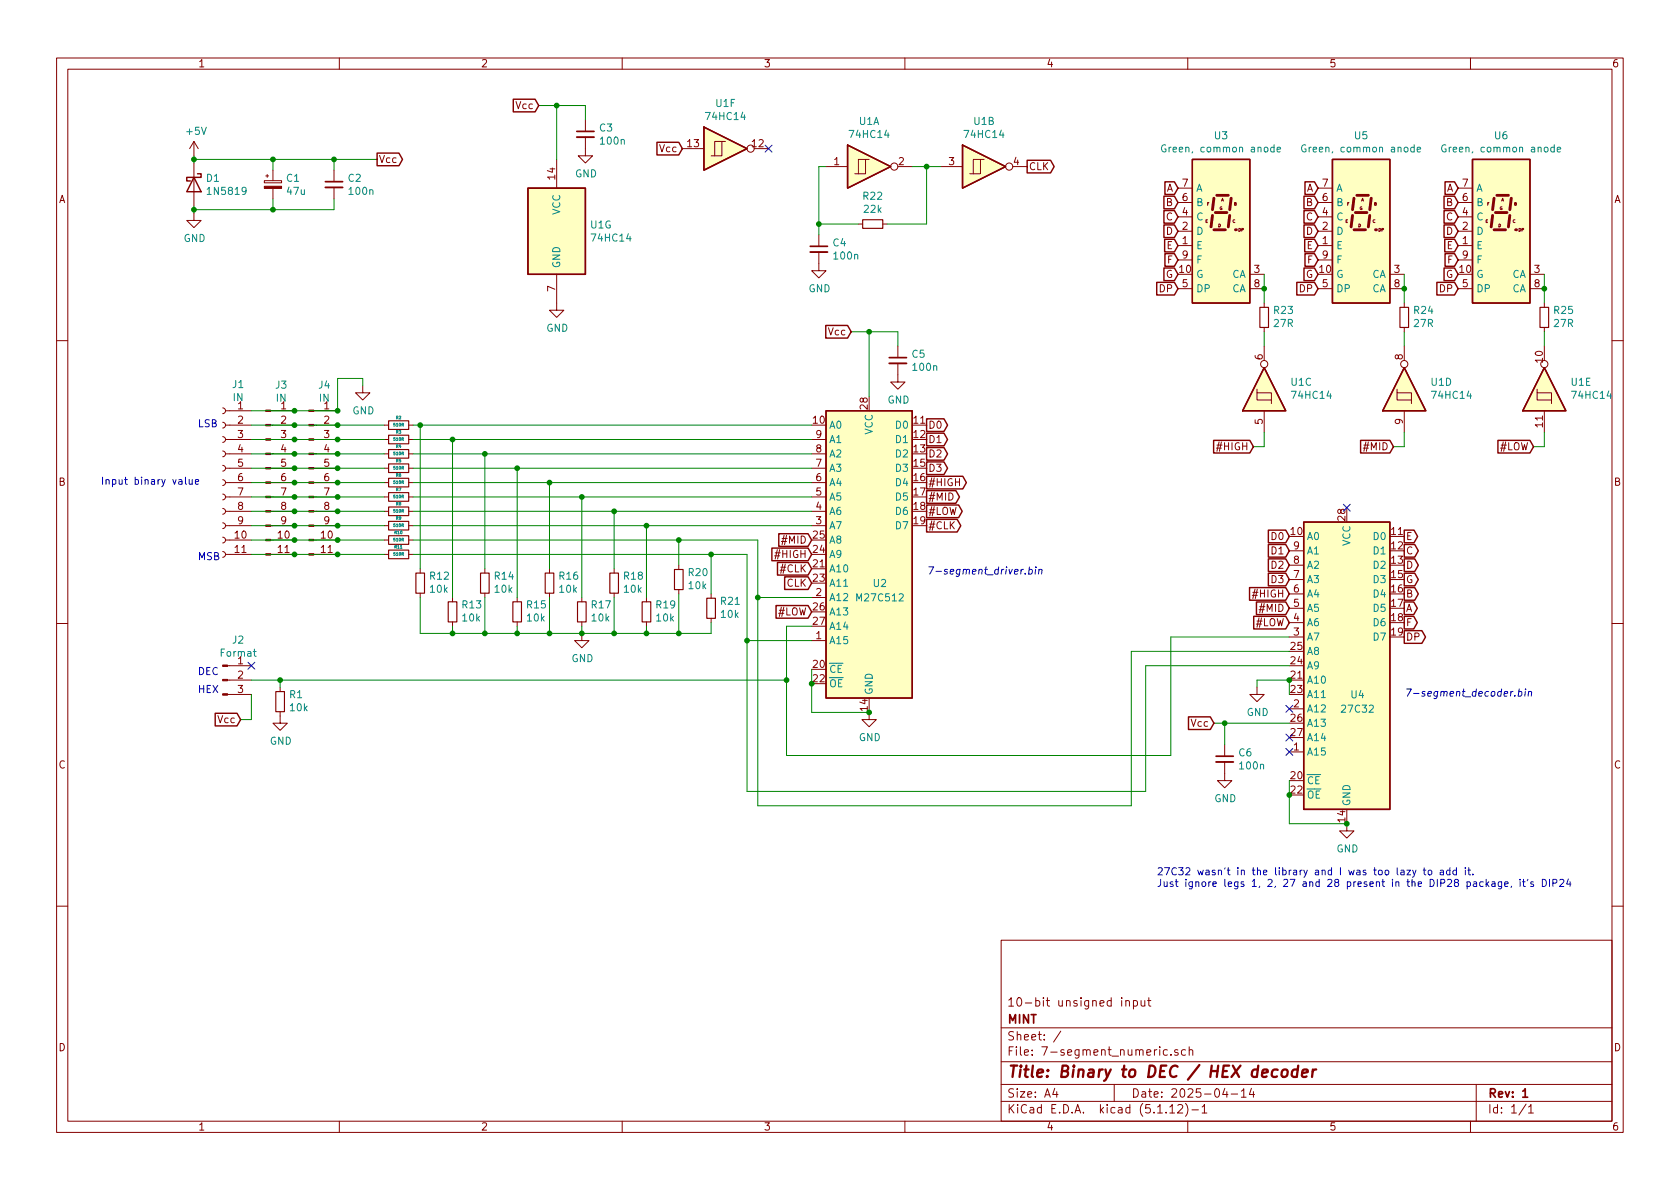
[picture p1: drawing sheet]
EESchema Schematic File Version 4
EELAYER 30 0
EELAYER END
$Descr A4 11693 8268
encoding utf-8
Sheet 1 1
Title "Binary to DEC / HEX decoder"
Date "2025-04-14"
Rev "1"
Comp "MINT"
Comment1 "10-bit unsigned input"
Comment2 ""
Comment3 ""
Comment4 ""
$EndDescr
$Comp
L power:+5V #PWR01
U 1 1
P 1350 1075
F 0 "#PWR01" H 1350 925 50  0001 C CNN
F 1 "+5V" H 1365 1248 50  0000 C CNN
F 2 "" H 1350 1075 50  0001 C CNN
F 3 "" H 1350 1075 50  0001 C CNN
	1    1350 1075
	1    0    0    -1  
$EndComp
$Comp
L power:GND #PWR02
U 1 1
P 1350 1475
F 0 "#PWR02" H 1350 1225 50  0001 C CNN
F 1 "GND" H 1355 1302 50  0000 C CNN
F 2 "" H 1350 1475 50  0001 C CNN
F 3 "" H 1350 1475 50  0001 C CNN
	1    1350 1475
	1    0    0    -1  
$EndComp
$Comp
L Diode:1N5819 D1
U 1 1
P 1350 1275
F 0 "D1" V 1304 1355 50  0000 L CNN
F 1 "1N5819" V 1395 1355 50  0000 L CNN
F 2 "Diode_THT:D_DO-41_SOD81_P10.16mm_Horizontal" H 1350 1100 50  0001 C CNN
F 3 "http://www.vishay.com/docs/88525/1n5817.pdf" H 1350 1275 50  0001 C CNN
	1    1350 1275
	0    1    1    0   
$EndComp
Wire Wire Line
	1350 1075 1350 1100
Wire Wire Line
	1350 1425 1350 1450
$Comp
L Device:CP_Small C1
U 1 1
P 1900 1275
F 0 "C1" H 1988 1321 50  0000 L CNN
F 1 "47u" H 1988 1230 50  0000 L CNN
F 2 "" H 1900 1275 50  0001 C CNN
F 3 "~" H 1900 1275 50  0001 C CNN
	1    1900 1275
	1    0    0    -1  
$EndComp
Wire Wire Line
	1350 1100 1900 1100
Wire Wire Line
	1900 1100 1900 1175
Connection ~ 1350 1100
Wire Wire Line
	1350 1100 1350 1125
Wire Wire Line
	1350 1450 1900 1450
Wire Wire Line
	1900 1450 1900 1375
Connection ~ 1350 1450
Wire Wire Line
	1350 1450 1350 1475
$Comp
L Device:C_Small C2
U 1 1
P 2325 1275
F 0 "C2" H 2417 1321 50  0000 L CNN
F 1 "100n" H 2417 1230 50  0000 L CNN
F 2 "" H 2325 1275 50  0001 C CNN
F 3 "~" H 2325 1275 50  0001 C CNN
	1    2325 1275
	1    0    0    -1  
$EndComp
Wire Wire Line
	1900 1100 2325 1100
Wire Wire Line
	2325 1100 2325 1175
Connection ~ 1900 1100
Wire Wire Line
	1900 1450 2325 1450
Wire Wire Line
	2325 1450 2325 1375
Connection ~ 1900 1450
Text GLabel 2625 1100 2    50   Output ~ 0
Vcc
Wire Wire Line
	2625 1100 2325 1100
Connection ~ 2325 1100
$Comp
L 74xx:74HC14 U1
U 1 1
P 6050 1150
F 0 "U1" H 6050 1467 50  0000 C CNN
F 1 "74HC14" H 6050 1376 50  0000 C CNN
F 2 "" H 6050 1150 50  0001 C CNN
F 3 "http://www.ti.com/lit/gpn/sn74HC14" H 6050 1150 50  0001 C CNN
	1    6050 1150
	1    0    0    -1  
$EndComp
$Comp
L 74xx:74HC14 U1
U 2 1
P 6850 1150
F 0 "U1" H 6850 1467 50  0000 C CNN
F 1 "74HC14" H 6850 1376 50  0000 C CNN
F 2 "" H 6850 1150 50  0001 C CNN
F 3 "http://www.ti.com/lit/gpn/sn74HC14" H 6850 1150 50  0001 C CNN
	2    6850 1150
	1    0    0    -1  
$EndComp
$Comp
L 74xx:74HC14 U1
U 3 1
P 8800 2700
F 0 "U1" V 8846 2520 50  0000 R CNN
F 1 "74HC14" V 8755 2520 50  0000 R CNN
F 2 "" H 8800 2700 50  0001 C CNN
F 3 "http://www.ti.com/lit/gpn/sn74HC14" H 8800 2700 50  0001 C CNN
	3    8800 2700
	0    -1   -1   0   
$EndComp
$Comp
L 74xx:74HC14 U1
U 4 1
P 9775 2700
F 0 "U1" V 9821 2520 50  0000 R CNN
F 1 "74HC14" V 9730 2520 50  0000 R CNN
F 2 "" H 9775 2700 50  0001 C CNN
F 3 "http://www.ti.com/lit/gpn/sn74HC14" H 9775 2700 50  0001 C CNN
	4    9775 2700
	0    -1   -1   0   
$EndComp
$Comp
L 74xx:74HC14 U1
U 5 1
P 10750 2700
F 0 "U1" V 10796 2520 50  0000 R CNN
F 1 "74HC14" V 10705 2520 50  0000 R CNN
F 2 "" H 10750 2700 50  0001 C CNN
F 3 "http://www.ti.com/lit/gpn/sn74HC14" H 10750 2700 50  0001 C CNN
	5    10750 2700
	0    -1   -1   0   
$EndComp
$Comp
L 74xx:74HC14 U1
U 6 1
P 5050 1025
F 0 "U1" H 5050 1342 50  0000 C CNN
F 1 "74HC14" H 5050 1251 50  0000 C CNN
F 2 "" H 5050 1025 50  0001 C CNN
F 3 "http://www.ti.com/lit/gpn/sn74HC14" H 5050 1025 50  0001 C CNN
	6    5050 1025
	1    0    0    -1  
$EndComp
$Comp
L 74xx:74HC14 U1
U 7 1
P 3875 1600
F 0 "U1" H 4105 1646 50  0000 L CNN
F 1 "74HC14" H 4105 1555 50  0000 L CNN
F 2 "" H 3875 1600 50  0001 C CNN
F 3 "http://www.ti.com/lit/gpn/sn74HC14" H 3875 1600 50  0001 C CNN
	7    3875 1600
	1    0    0    -1  
$EndComp
Text GLabel 3750 725  0    50   Input ~ 0
Vcc
$Comp
L Device:C_Small C3
U 1 1
P 4075 925
F 0 "C3" H 4167 971 50  0000 L CNN
F 1 "100n" H 4167 880 50  0000 L CNN
F 2 "" H 4075 925 50  0001 C CNN
F 3 "~" H 4075 925 50  0001 C CNN
	1    4075 925 
	1    0    0    -1  
$EndComp
$Comp
L power:GND #PWR05
U 1 1
P 3875 2100
F 0 "#PWR05" H 3875 1850 50  0001 C CNN
F 1 "GND" H 3880 1927 50  0000 C CNN
F 2 "" H 3875 2100 50  0001 C CNN
F 3 "" H 3875 2100 50  0001 C CNN
	1    3875 2100
	1    0    0    -1  
$EndComp
$Comp
L power:GND #PWR07
U 1 1
P 4075 1025
F 0 "#PWR07" H 4075 775 50  0001 C CNN
F 1 "GND" H 4080 852 50  0000 C CNN
F 2 "" H 4075 1025 50  0001 C CNN
F 3 "" H 4075 1025 50  0001 C CNN
	1    4075 1025
	1    0    0    -1  
$EndComp
Wire Wire Line
	3750 725  3875 725 
Wire Wire Line
	4075 725  4075 825 
Wire Wire Line
	3875 1100 3875 725 
Connection ~ 3875 725 
Wire Wire Line
	3875 725  4075 725 
Text GLabel 4750 1025 0    50   Input ~ 0
Vcc
NoConn ~ 5350 1025
$Comp
L Device:R_Small R22
U 1 1
P 6075 1550
F 0 "R22" V 5879 1550 50  0000 C CNN
F 1 "22k" V 5970 1550 50  0000 C CNN
F 2 "" H 6075 1550 50  0001 C CNN
F 3 "~" H 6075 1550 50  0001 C CNN
	1    6075 1550
	0    1    1    0   
$EndComp
$Comp
L Device:C_Small C4
U 1 1
P 5700 1725
F 0 "C4" H 5608 1771 50  0000 R CNN
F 1 "100n" H 5608 1680 50  0000 R CNN
F 2 "" H 5700 1725 50  0001 C CNN
F 3 "~" H 5700 1725 50  0001 C CNN
	1    5700 1725
	-1   0    0    -1  
$EndComp
Wire Wire Line
	5750 1150 5700 1150
Wire Wire Line
	5700 1150 5700 1550
Wire Wire Line
	5700 1550 5975 1550
Connection ~ 5700 1550
Wire Wire Line
	5700 1550 5700 1625
Wire Wire Line
	6175 1550 6450 1550
Wire Wire Line
	6450 1550 6450 1150
Wire Wire Line
	6450 1150 6350 1150
$Comp
L power:GND #PWR08
U 1 1
P 5700 1825
F 0 "#PWR08" H 5700 1575 50  0001 C CNN
F 1 "GND" H 5705 1652 50  0000 C CNN
F 2 "" H 5700 1825 50  0001 C CNN
F 3 "" H 5700 1825 50  0001 C CNN
	1    5700 1825
	1    0    0    -1  
$EndComp
Wire Wire Line
	6450 1150 6550 1150
Connection ~ 6450 1150
Text GLabel 7150 1150 2    50   Output ~ 0
CLK
$Comp
L Display_Character:KCSA02-123 U3
U 1 1
P 8500 1600
F 0 "U3" H 8500 2267 50  0000 C CNN
F 1 "Green, common anode" H 8500 2176 50  0000 C CNN
F 2 "Display_7Segment:KCSC02-123" H 8500 1000 50  0001 C CNN
F 3 "http://www.kingbright.com/attachments/file/psearch/000/00/00/KCSA02-123(Ver.9A).pdf" H 8000 2075 50  0001 L CNN
	1    8500 1600
	1    0    0    -1  
$EndComp
$Comp
L Display_Character:KCSA02-123 U5
U 1 1
P 9475 1600
F 0 "U5" H 9475 2267 50  0000 C CNN
F 1 "Green, common anode" H 9475 2176 50  0000 C CNN
F 2 "Display_7Segment:KCSC02-123" H 9475 1000 50  0001 C CNN
F 3 "http://www.kingbright.com/attachments/file/psearch/000/00/00/KCSA02-123(Ver.9A).pdf" H 8975 2075 50  0001 L CNN
	1    9475 1600
	1    0    0    -1  
$EndComp
$Comp
L Display_Character:KCSA02-123 U6
U 1 1
P 10450 1600
F 0 "U6" H 10450 2267 50  0000 C CNN
F 1 "Green, common anode" H 10450 2176 50  0000 C CNN
F 2 "Display_7Segment:KCSC02-123" H 10450 1000 50  0001 C CNN
F 3 "http://www.kingbright.com/attachments/file/psearch/000/00/00/KCSA02-123(Ver.9A).pdf" H 9950 2075 50  0001 L CNN
	1    10450 1600
	1    0    0    -1  
$EndComp
Text GLabel 8200 1300 0    50   Input ~ 0
A
Text GLabel 8200 1400 0    50   Input ~ 0
B
Text GLabel 8200 1500 0    50   Input ~ 0
C
Text GLabel 8200 1600 0    50   Input ~ 0
D
Text GLabel 8200 1700 0    50   Input ~ 0
E
Text GLabel 8200 1800 0    50   Input ~ 0
F
Text GLabel 8200 1900 0    50   Input ~ 0
G
Text GLabel 8200 2000 0    50   Input ~ 0
DP
Wire Wire Line
	8800 1900 8800 2000
Wire Wire Line
	9775 1900 9775 2000
Wire Wire Line
	10750 1900 10750 2000
Text GLabel 9175 1300 0    50   Input ~ 0
A
Text GLabel 9175 1400 0    50   Input ~ 0
B
Text GLabel 9175 1500 0    50   Input ~ 0
C
Text GLabel 9175 1600 0    50   Input ~ 0
D
Text GLabel 9175 1700 0    50   Input ~ 0
E
Text GLabel 9175 1800 0    50   Input ~ 0
F
Text GLabel 9175 1900 0    50   Input ~ 0
G
Text GLabel 9175 2000 0    50   Input ~ 0
DP
Text GLabel 10150 1300 0    50   Input ~ 0
A
Text GLabel 10150 1400 0    50   Input ~ 0
B
Text GLabel 10150 1500 0    50   Input ~ 0
C
Text GLabel 10150 1600 0    50   Input ~ 0
D
Text GLabel 10150 1700 0    50   Input ~ 0
E
Text GLabel 10150 1800 0    50   Input ~ 0
F
Text GLabel 10150 1900 0    50   Input ~ 0
G
Text GLabel 10150 2000 0    50   Input ~ 0
DP
$Comp
L Device:R_Small R23
U 1 1
P 8800 2200
F 0 "R23" H 8741 2154 50  0000 R CNN
F 1 "27R" H 8741 2245 50  0000 R CNN
F 2 "" H 8800 2200 50  0001 C CNN
F 3 "~" H 8800 2200 50  0001 C CNN
	1    8800 2200
	-1   0    0    1   
$EndComp
$Comp
L Device:R_Small R24
U 1 1
P 9775 2200
F 0 "R24" H 9716 2154 50  0000 R CNN
F 1 "27R" H 9716 2245 50  0000 R CNN
F 2 "" H 9775 2200 50  0001 C CNN
F 3 "~" H 9775 2200 50  0001 C CNN
	1    9775 2200
	-1   0    0    1   
$EndComp
$Comp
L Device:R_Small R25
U 1 1
P 10750 2200
F 0 "R25" H 10691 2154 50  0000 R CNN
F 1 "27R" H 10691 2245 50  0000 R CNN
F 2 "" H 10750 2200 50  0001 C CNN
F 3 "~" H 10750 2200 50  0001 C CNN
	1    10750 2200
	-1   0    0    1   
$EndComp
Wire Wire Line
	8800 2100 8800 2000
Connection ~ 8800 2000
Wire Wire Line
	8800 2300 8800 2400
Wire Wire Line
	9775 2100 9775 2000
Connection ~ 9775 2000
Wire Wire Line
	9775 2300 9775 2400
Wire Wire Line
	10750 2000 10750 2100
Connection ~ 10750 2000
Wire Wire Line
	10750 2300 10750 2400
Text GLabel 8725 3100 0    50   Input ~ 0
#HIGH
Text GLabel 9700 3100 0    50   Input ~ 0
#MID
Text GLabel 10675 3100 0    50   Input ~ 0
#LOW
Wire Wire Line
	8725 3100 8800 3100
Wire Wire Line
	8800 3100 8800 3000
Wire Wire Line
	9700 3100 9775 3100
Wire Wire Line
	9775 3100 9775 3000
Wire Wire Line
	10675 3100 10750 3100
Wire Wire Line
	10750 3100 10750 3000
$Comp
L Memory_EPROM:27C512 U2
U 1 1
P 6050 3850
F 0 "U2" H 6125 3650 50  0000 C CNN
F 1 "M27C512" H 6125 3550 50  0000 C CNN
F 2 "Package_DIP:DIP-28_W15.24mm" H 6050 3850 50  0001 C CNN
F 3 "http://ww1.microchip.com/downloads/en/DeviceDoc/doc0015.pdf" H 6050 3850 50  0001 C CNN
	1    6050 3850
	1    0    0    -1  
$EndComp
$Comp
L power:GND #PWR09
U 1 1
P 6050 4950
F 0 "#PWR09" H 6050 4700 50  0001 C CNN
F 1 "GND" H 6055 4777 50  0000 C CNN
F 2 "" H 6050 4950 50  0001 C CNN
F 3 "" H 6050 4950 50  0001 C CNN
	1    6050 4950
	1    0    0    -1  
$EndComp
Text GLabel 5925 2300 0    50   Input ~ 0
Vcc
$Comp
L Device:C_Small C5
U 1 1
P 6250 2500
F 0 "C5" H 6342 2546 50  0000 L CNN
F 1 "100n" H 6342 2455 50  0000 L CNN
F 2 "" H 6250 2500 50  0001 C CNN
F 3 "~" H 6250 2500 50  0001 C CNN
	1    6250 2500
	1    0    0    -1  
$EndComp
$Comp
L power:GND #PWR010
U 1 1
P 6250 2600
F 0 "#PWR010" H 6250 2350 50  0001 C CNN
F 1 "GND" H 6255 2427 50  0000 C CNN
F 2 "" H 6250 2600 50  0001 C CNN
F 3 "" H 6250 2600 50  0001 C CNN
	1    6250 2600
	1    0    0    -1  
$EndComp
Wire Wire Line
	5925 2300 6050 2300
Wire Wire Line
	6250 2300 6250 2400
Connection ~ 6050 2300
Wire Wire Line
	6050 2300 6250 2300
Wire Wire Line
	6050 2300 6050 2750
Wire Wire Line
	5650 4650 5650 4750
Wire Wire Line
	5650 4750 5650 4950
Wire Wire Line
	5650 4950 6050 4950
Connection ~ 5650 4750
Connection ~ 6050 4950
Text GLabel 5650 4050 0    50   Input ~ 0
CLK
Text GLabel 6450 3650 2    50   Output ~ 0
#CLK
Text GLabel 5650 3950 0    50   Input ~ 0
#CLK
Text GLabel 6450 3350 2    50   Output ~ 0
#HIGH
Text GLabel 6450 3450 2    50   Output ~ 0
#MID
Text GLabel 6450 3550 2    50   Output ~ 0
#LOW
Text GLabel 6450 2950 2    50   Output ~ 0
D0
Text GLabel 6450 3050 2    50   Output ~ 0
D1
Text GLabel 6450 3150 2    50   Output ~ 0
D2
Text GLabel 6450 3250 2    50   Output ~ 0
D3
Text GLabel 5650 3850 0    50   Input ~ 0
#HIGH
Text GLabel 5650 3750 0    50   Input ~ 0
#MID
Text GLabel 5650 4250 0    50   Input ~ 0
#LOW
$Comp
L Connector:Conn_01x11_Female J1
U 1 1
P 1550 3350
F 0 "J1" H 1442 4035 50  0000 C CNN
F 1 "IN" H 1442 3944 50  0000 C CNN
F 2 "" H 1550 3350 50  0001 C CNN
F 3 "~" H 1550 3350 50  0001 C CNN
	1    1550 3350
	-1   0    0    -1  
$EndComp
$Comp
L Connector:Conn_01x11_Male J3
U 1 1
P 1850 3350
F 0 "J3" H 1958 4031 50  0000 C CNN
F 1 "IN" H 1958 3940 50  0000 C CNN
F 2 "" H 1850 3350 50  0001 C CNN
F 3 "~" H 1850 3350 50  0001 C CNN
	1    1850 3350
	1    0    0    -1  
$EndComp
$Comp
L Connector:Conn_01x11_Male J4
U 1 1
P 2150 3350
F 0 "J4" H 2258 4031 50  0000 C CNN
F 1 "IN" H 2258 3940 50  0000 C CNN
F 2 "" H 2150 3350 50  0001 C CNN
F 3 "~" H 2150 3350 50  0001 C CNN
	1    2150 3350
	1    0    0    -1  
$EndComp
Wire Wire Line
	1750 2850 2050 2850
Connection ~ 2050 2850
Wire Wire Line
	2050 2850 2350 2850
Wire Wire Line
	2350 2950 2050 2950
Connection ~ 2050 2950
Wire Wire Line
	2050 2950 1750 2950
Wire Wire Line
	1750 3050 2050 3050
Connection ~ 2050 3050
Wire Wire Line
	2050 3050 2350 3050
Wire Wire Line
	2350 3150 2050 3150
Connection ~ 2050 3150
Wire Wire Line
	2050 3150 1750 3150
Wire Wire Line
	1750 3250 2050 3250
Connection ~ 2050 3250
Wire Wire Line
	2050 3250 2350 3250
Wire Wire Line
	1750 3350 2050 3350
Connection ~ 2050 3350
Wire Wire Line
	2050 3350 2350 3350
Wire Wire Line
	1750 3450 2050 3450
Connection ~ 2050 3450
Wire Wire Line
	2050 3450 2350 3450
Wire Wire Line
	1750 3550 2050 3550
Connection ~ 2050 3550
Wire Wire Line
	2050 3550 2350 3550
Wire Wire Line
	1750 3650 2050 3650
Connection ~ 2050 3650
Wire Wire Line
	2050 3650 2350 3650
Wire Wire Line
	2350 3750 2050 3750
Connection ~ 2050 3750
Wire Wire Line
	2050 3750 1750 3750
Wire Wire Line
	1750 3850 2050 3850
Connection ~ 2050 3850
Wire Wire Line
	2050 3850 2350 3850
$Comp
L power:GND #PWR04
U 1 1
P 2525 2675
F 0 "#PWR04" H 2525 2425 50  0001 C CNN
F 1 "GND" H 2530 2502 50  0000 C CNN
F 2 "" H 2525 2675 50  0001 C CNN
F 3 "" H 2525 2675 50  0001 C CNN
	1    2525 2675
	1    0    0    -1  
$EndComp
Wire Wire Line
	2350 2850 2350 2625
Wire Wire Line
	2350 2625 2525 2625
Wire Wire Line
	2525 2625 2525 2675
Connection ~ 2350 2850
Wire Wire Line
	5275 3750 5275 4150
Wire Wire Line
	5275 4150 5650 4150
Wire Wire Line
	5200 3850 5200 4450
Wire Wire Line
	5200 4450 5650 4450
Text Notes 700  3375 0    50   ~ 0
Input binary value
Text Notes 1375 2975 0    50   ~ 0
LSB
Text Notes 1375 3900 0    50   ~ 0
MSB
$Comp
L Device:R_Small R2
U 1 1
P 2775 2950
F 0 "R2" V 2825 2950 20  0000 C CNN
F 1 "510R" V 2775 2950 20  0000 C CNN
F 2 "" H 2775 2950 50  0001 C CNN
F 3 "~" H 2775 2950 50  0001 C CNN
	1    2775 2950
	0    -1   -1   0   
$EndComp
$Comp
L Device:R_Small R3
U 1 1
P 2775 3050
F 0 "R3" V 2825 3050 20  0000 C CNN
F 1 "510R" V 2775 3050 20  0000 C CNN
F 2 "" H 2775 3050 50  0001 C CNN
F 3 "~" H 2775 3050 50  0001 C CNN
	1    2775 3050
	0    -1   -1   0   
$EndComp
$Comp
L Device:R_Small R4
U 1 1
P 2775 3150
F 0 "R4" V 2825 3150 20  0000 C CNN
F 1 "510R" V 2775 3150 20  0000 C CNN
F 2 "" H 2775 3150 50  0001 C CNN
F 3 "~" H 2775 3150 50  0001 C CNN
	1    2775 3150
	0    -1   -1   0   
$EndComp
$Comp
L Device:R_Small R5
U 1 1
P 2775 3250
F 0 "R5" V 2825 3250 20  0000 C CNN
F 1 "510R" V 2775 3250 20  0000 C CNN
F 2 "" H 2775 3250 50  0001 C CNN
F 3 "~" H 2775 3250 50  0001 C CNN
	1    2775 3250
	0    -1   -1   0   
$EndComp
$Comp
L Device:R_Small R6
U 1 1
P 2775 3350
F 0 "R6" V 2825 3350 20  0000 C CNN
F 1 "510R" V 2775 3350 20  0000 C CNN
F 2 "" H 2775 3350 50  0001 C CNN
F 3 "~" H 2775 3350 50  0001 C CNN
	1    2775 3350
	0    -1   -1   0   
$EndComp
$Comp
L Device:R_Small R7
U 1 1
P 2775 3450
F 0 "R7" V 2825 3450 20  0000 C CNN
F 1 "510R" V 2775 3450 20  0000 C CNN
F 2 "" H 2775 3450 50  0001 C CNN
F 3 "~" H 2775 3450 50  0001 C CNN
	1    2775 3450
	0    -1   -1   0   
$EndComp
$Comp
L Device:R_Small R8
U 1 1
P 2775 3550
F 0 "R8" V 2825 3550 20  0000 C CNN
F 1 "510R" V 2775 3550 20  0000 C CNN
F 2 "" H 2775 3550 50  0001 C CNN
F 3 "~" H 2775 3550 50  0001 C CNN
	1    2775 3550
	0    -1   -1   0   
$EndComp
$Comp
L Device:R_Small R9
U 1 1
P 2775 3650
F 0 "R9" V 2825 3650 20  0000 C CNN
F 1 "510R" V 2775 3650 20  0000 C CNN
F 2 "" H 2775 3650 50  0001 C CNN
F 3 "~" H 2775 3650 50  0001 C CNN
	1    2775 3650
	0    -1   -1   0   
$EndComp
$Comp
L Device:R_Small R10
U 1 1
P 2775 3750
F 0 "R10" V 2825 3750 20  0000 C CNN
F 1 "510R" V 2775 3750 20  0000 C CNN
F 2 "" H 2775 3750 50  0001 C CNN
F 3 "~" H 2775 3750 50  0001 C CNN
	1    2775 3750
	0    -1   -1   0   
$EndComp
$Comp
L Device:R_Small R11
U 1 1
P 2775 3850
F 0 "R11" V 2825 3850 20  0000 C CNN
F 1 "510R" V 2775 3850 20  0000 C CNN
F 2 "" H 2775 3850 50  0001 C CNN
F 3 "~" H 2775 3850 50  0001 C CNN
	1    2775 3850
	0    -1   -1   0   
$EndComp
Wire Wire Line
	2350 2950 2675 2950
Connection ~ 2350 2950
Wire Wire Line
	2675 3050 2350 3050
Connection ~ 2350 3050
Wire Wire Line
	2350 3150 2675 3150
Connection ~ 2350 3150
Wire Wire Line
	2675 3250 2350 3250
Connection ~ 2350 3250
Wire Wire Line
	2350 3350 2675 3350
Connection ~ 2350 3350
Wire Wire Line
	2675 3450 2350 3450
Connection ~ 2350 3450
Wire Wire Line
	2350 3550 2675 3550
Connection ~ 2350 3550
Wire Wire Line
	2675 3650 2350 3650
Connection ~ 2350 3650
Wire Wire Line
	2350 3750 2675 3750
Connection ~ 2350 3750
Wire Wire Line
	2675 3850 2350 3850
Connection ~ 2350 3850
$Comp
L Device:R_Small R12
U 1 1
P 2925 4050
F 0 "R12" H 2866 4004 50  0000 R CNN
F 1 "10k" H 2866 4095 50  0000 R CNN
F 2 "" H 2925 4050 50  0001 C CNN
F 3 "~" H 2925 4050 50  0001 C CNN
	1    2925 4050
	-1   0    0    1   
$EndComp
$Comp
L Device:R_Small R13
U 1 1
P 3150 4250
F 0 "R13" H 3091 4204 50  0000 R CNN
F 1 "10k" H 3091 4295 50  0000 R CNN
F 2 "" H 3150 4250 50  0001 C CNN
F 3 "~" H 3150 4250 50  0001 C CNN
	1    3150 4250
	-1   0    0    1   
$EndComp
$Comp
L Device:R_Small R14
U 1 1
P 3375 4050
F 0 "R14" H 3316 4004 50  0000 R CNN
F 1 "10k" H 3316 4095 50  0000 R CNN
F 2 "" H 3375 4050 50  0001 C CNN
F 3 "~" H 3375 4050 50  0001 C CNN
	1    3375 4050
	-1   0    0    1   
$EndComp
$Comp
L Device:R_Small R15
U 1 1
P 3600 4250
F 0 "R15" H 3541 4204 50  0000 R CNN
F 1 "10k" H 3541 4295 50  0000 R CNN
F 2 "" H 3600 4250 50  0001 C CNN
F 3 "~" H 3600 4250 50  0001 C CNN
	1    3600 4250
	-1   0    0    1   
$EndComp
$Comp
L Device:R_Small R16
U 1 1
P 3825 4050
F 0 "R16" H 3766 4004 50  0000 R CNN
F 1 "10k" H 3766 4095 50  0000 R CNN
F 2 "" H 3825 4050 50  0001 C CNN
F 3 "~" H 3825 4050 50  0001 C CNN
	1    3825 4050
	-1   0    0    1   
$EndComp
$Comp
L Device:R_Small R17
U 1 1
P 4050 4250
F 0 "R17" H 3991 4204 50  0000 R CNN
F 1 "10k" H 3991 4295 50  0000 R CNN
F 2 "" H 4050 4250 50  0001 C CNN
F 3 "~" H 4050 4250 50  0001 C CNN
	1    4050 4250
	-1   0    0    1   
$EndComp
$Comp
L Device:R_Small R18
U 1 1
P 4275 4050
F 0 "R18" H 4216 4004 50  0000 R CNN
F 1 "10k" H 4216 4095 50  0000 R CNN
F 2 "" H 4275 4050 50  0001 C CNN
F 3 "~" H 4275 4050 50  0001 C CNN
	1    4275 4050
	-1   0    0    1   
$EndComp
$Comp
L Device:R_Small R19
U 1 1
P 4500 4250
F 0 "R19" H 4441 4204 50  0000 R CNN
F 1 "10k" H 4441 4295 50  0000 R CNN
F 2 "" H 4500 4250 50  0001 C CNN
F 3 "~" H 4500 4250 50  0001 C CNN
	1    4500 4250
	-1   0    0    1   
$EndComp
$Comp
L Device:R_Small R20
U 1 1
P 4725 4025
F 0 "R20" H 4666 3979 50  0000 R CNN
F 1 "10k" H 4666 4070 50  0000 R CNN
F 2 "" H 4725 4025 50  0001 C CNN
F 3 "~" H 4725 4025 50  0001 C CNN
	1    4725 4025
	-1   0    0    1   
$EndComp
$Comp
L Device:R_Small R21
U 1 1
P 4950 4225
F 0 "R21" H 4891 4179 50  0000 R CNN
F 1 "10k" H 4891 4270 50  0000 R CNN
F 2 "" H 4950 4225 50  0001 C CNN
F 3 "~" H 4950 4225 50  0001 C CNN
	1    4950 4225
	-1   0    0    1   
$EndComp
Wire Wire Line
	2875 2950 2925 2950
Wire Wire Line
	5650 3050 3150 3050
Wire Wire Line
	2875 3150 3375 3150
Wire Wire Line
	5650 3250 3600 3250
Wire Wire Line
	2875 3350 3825 3350
Wire Wire Line
	5650 3450 4050 3450
Wire Wire Line
	5650 3550 4275 3550
Wire Wire Line
	2875 3650 4500 3650
Wire Wire Line
	2925 3950 2925 2950
Connection ~ 2925 2950
Wire Wire Line
	2925 2950 5650 2950
Wire Wire Line
	3150 4150 3150 3050
Connection ~ 3150 3050
Wire Wire Line
	3150 3050 2875 3050
Wire Wire Line
	3375 3950 3375 3150
Connection ~ 3375 3150
Wire Wire Line
	3375 3150 5650 3150
Wire Wire Line
	3600 4150 3600 3250
Connection ~ 3600 3250
Wire Wire Line
	3600 3250 2875 3250
Wire Wire Line
	3825 3950 3825 3350
Connection ~ 3825 3350
Wire Wire Line
	3825 3350 5650 3350
Wire Wire Line
	4050 4150 4050 3450
Connection ~ 4050 3450
Wire Wire Line
	4050 3450 2875 3450
Wire Wire Line
	4275 3950 4275 3550
Connection ~ 4275 3550
Wire Wire Line
	4275 3550 2875 3550
Wire Wire Line
	4500 4150 4500 3650
Connection ~ 4500 3650
Wire Wire Line
	4500 3650 5650 3650
Wire Wire Line
	4725 3925 4725 3750
Connection ~ 4725 3750
Wire Wire Line
	4725 3750 2875 3750
Wire Wire Line
	5275 3750 4725 3750
Wire Wire Line
	4950 4125 4950 3850
Wire Wire Line
	2875 3850 4950 3850
Connection ~ 4950 3850
Wire Wire Line
	4950 3850 5200 3850
Wire Wire Line
	2925 4150 2925 4400
Wire Wire Line
	4950 4400 4950 4325
Wire Wire Line
	4725 4125 4725 4400
Connection ~ 4725 4400
Wire Wire Line
	4725 4400 4950 4400
Wire Wire Line
	4500 4350 4500 4400
Connection ~ 4500 4400
Wire Wire Line
	4500 4400 4725 4400
Wire Wire Line
	4275 4150 4275 4400
Connection ~ 4275 4400
Wire Wire Line
	4275 4400 4500 4400
Wire Wire Line
	4050 4350 4050 4400
Connection ~ 4050 4400
Wire Wire Line
	4050 4400 4275 4400
Wire Wire Line
	3825 4150 3825 4400
Connection ~ 3825 4400
Wire Wire Line
	3825 4400 4050 4400
Wire Wire Line
	2925 4400 3150 4400
Connection ~ 3600 4400
Wire Wire Line
	3600 4400 3825 4400
Wire Wire Line
	3600 4350 3600 4400
Wire Wire Line
	3375 4150 3375 4400
Connection ~ 3375 4400
Wire Wire Line
	3375 4400 3600 4400
Wire Wire Line
	3150 4350 3150 4400
Connection ~ 3150 4400
Wire Wire Line
	3150 4400 3375 4400
Wire Wire Line
	5475 4350 5650 4350
$Comp
L Connector:Conn_01x03_Male J2
U 1 1
P 1550 4725
F 0 "J2" H 1658 5006 50  0000 C CNN
F 1 "Format" H 1658 4915 50  0000 C CNN
F 2 "" H 1550 4725 50  0001 C CNN
F 3 "~" H 1550 4725 50  0001 C CNN
	1    1550 4725
	1    0    0    -1  
$EndComp
NoConn ~ 1750 4625
Text GLabel 1675 5000 0    50   Input ~ 0
Vcc
Wire Wire Line
	1675 5000 1750 5000
Wire Wire Line
	1750 5000 1750 4825
$Comp
L Device:R_Small R1
U 1 1
P 1950 4875
F 0 "R1" H 1891 4829 50  0000 R CNN
F 1 "10k" H 1891 4920 50  0000 R CNN
F 2 "" H 1950 4875 50  0001 C CNN
F 3 "~" H 1950 4875 50  0001 C CNN
	1    1950 4875
	-1   0    0    1   
$EndComp
$Comp
L power:GND #PWR03
U 1 1
P 1950 4975
F 0 "#PWR03" H 1950 4725 50  0001 C CNN
F 1 "GND" H 1955 4802 50  0000 C CNN
F 2 "" H 1950 4975 50  0001 C CNN
F 3 "" H 1950 4975 50  0001 C CNN
	1    1950 4975
	1    0    0    -1  
$EndComp
Wire Wire Line
	1750 4725 1950 4725
Wire Wire Line
	1950 4725 1950 4775
Text Notes 1375 4700 0    50   ~ 0
DEC
Text Notes 1375 4825 0    50   ~ 0
HEX
Wire Wire Line
	1950 4725 5475 4725
Connection ~ 1950 4725
$Comp
L power:GND #PWR06
U 1 1
P 4050 4400
F 0 "#PWR06" H 4050 4150 50  0001 C CNN
F 1 "GND" H 4055 4227 50  0000 C CNN
F 2 "" H 4050 4400 50  0001 C CNN
F 3 "" H 4050 4400 50  0001 C CNN
	1    4050 4400
	1    0    0    -1  
$EndComp
$Comp
L Memory_EPROM:27C512 U4
U 1 1
P 9375 4625
F 0 "U4" H 9450 4425 50  0000 C CNN
F 1 "27C32" H 9450 4325 50  0000 C CNN
F 2 "Package_DIP:DIP-28_W15.24mm" H 9375 4625 50  0001 C CNN
F 3 "http://ww1.microchip.com/downloads/en/DeviceDoc/doc0015.pdf" H 9375 4625 50  0001 C CNN
	1    9375 4625
	1    0    0    -1  
$EndComp
Wire Wire Line
	8975 5425 8975 5525
Wire Wire Line
	8975 5725 9375 5725
Connection ~ 8975 5525
Wire Wire Line
	8975 5525 8975 5725
NoConn ~ 9375 3525
NoConn ~ 8975 5125
NoConn ~ 8975 5225
NoConn ~ 8975 4925
$Comp
L Device:C_Small C6
U 1 1
P 8525 5275
F 0 "C6" H 8617 5321 50  0000 L CNN
F 1 "100n" H 8617 5230 50  0000 L CNN
F 2 "" H 8525 5275 50  0001 C CNN
F 3 "~" H 8525 5275 50  0001 C CNN
	1    8525 5275
	1    0    0    -1  
$EndComp
$Comp
L power:GND #PWR013
U 1 1
P 9375 5725
F 0 "#PWR013" H 9375 5475 50  0001 C CNN
F 1 "GND" H 9380 5552 50  0000 C CNN
F 2 "" H 9375 5725 50  0001 C CNN
F 3 "" H 9375 5725 50  0001 C CNN
	1    9375 5725
	1    0    0    -1  
$EndComp
Connection ~ 9375 5725
$Comp
L power:GND #PWR011
U 1 1
P 8525 5375
F 0 "#PWR011" H 8525 5125 50  0001 C CNN
F 1 "GND" H 8530 5202 50  0000 C CNN
F 2 "" H 8525 5375 50  0001 C CNN
F 3 "" H 8525 5375 50  0001 C CNN
	1    8525 5375
	1    0    0    -1  
$EndComp
Wire Wire Line
	8525 5175 8525 5025
Wire Wire Line
	8525 5025 8975 5025
Text GLabel 8450 5025 0    50   Input ~ 0
Vcc
Wire Wire Line
	8450 5025 8525 5025
Connection ~ 8525 5025
Text GLabel 9775 4225 2    50   Output ~ 0
A
Text GLabel 9775 4125 2    50   Output ~ 0
B
Text GLabel 9775 3825 2    50   Output ~ 0
C
Text GLabel 9775 3925 2    50   Output ~ 0
D
Text GLabel 9775 3725 2    50   Output ~ 0
E
Text GLabel 9775 4325 2    50   Output ~ 0
F
Text GLabel 9775 4025 2    50   Output ~ 0
G
Text GLabel 9775 4425 2    50   Output ~ 0
DP
Text Notes 8050 6175 0    50   ~ 0
27C32 wasn't in the library and I was too lazy to add it.\nJust ignore legs 1, 2, 27 and 28 present in the DIP28 package, it's DIP24
Text GLabel 8975 3925 0    50   Input ~ 0
D2
Text GLabel 8975 3825 0    50   Input ~ 0
D1
Text GLabel 8975 3725 0    50   Input ~ 0
D0
Text GLabel 8975 4025 0    50   Input ~ 0
D3
Wire Wire Line
	8975 4725 8975 4825
$Comp
L power:GND #PWR012
U 1 1
P 8750 4775
F 0 "#PWR012" H 8750 4525 50  0001 C CNN
F 1 "GND" H 8755 4602 50  0000 C CNN
F 2 "" H 8750 4775 50  0001 C CNN
F 3 "" H 8750 4775 50  0001 C CNN
	1    8750 4775
	1    0    0    -1  
$EndComp
Wire Wire Line
	8750 4775 8750 4725
Wire Wire Line
	8750 4725 8975 4725
Connection ~ 8975 4725
Wire Wire Line
	5475 4725 5475 4350
Wire Wire Line
	5475 4725 5475 5250
Wire Wire Line
	5475 5250 8150 5250
Wire Wire Line
	8150 5250 8150 4425
Wire Wire Line
	8150 4425 8975 4425
Connection ~ 5475 4725
Wire Wire Line
	5200 4450 5200 5500
Wire Wire Line
	5200 5500 7975 5500
Wire Wire Line
	7975 5500 7975 4625
Wire Wire Line
	7975 4625 8975 4625
Connection ~ 5200 4450
Wire Wire Line
	5275 4150 5275 5600
Wire Wire Line
	5275 5600 7875 5600
Wire Wire Line
	7875 5600 7875 4525
Wire Wire Line
	7875 4525 8975 4525
Connection ~ 5275 4150
Text GLabel 8975 4125 0    50   Input ~ 0
#HIGH
Text GLabel 8975 4225 0    50   Input ~ 0
#MID
Text GLabel 8975 4325 0    50   Input ~ 0
#LOW
Text Notes 6450 4000 0    50   Italic 0
7-segment_driver.bin
Text Notes 9775 4850 0    50   Italic 0
7-segment_decoder.bin
$EndSCHEMATC
